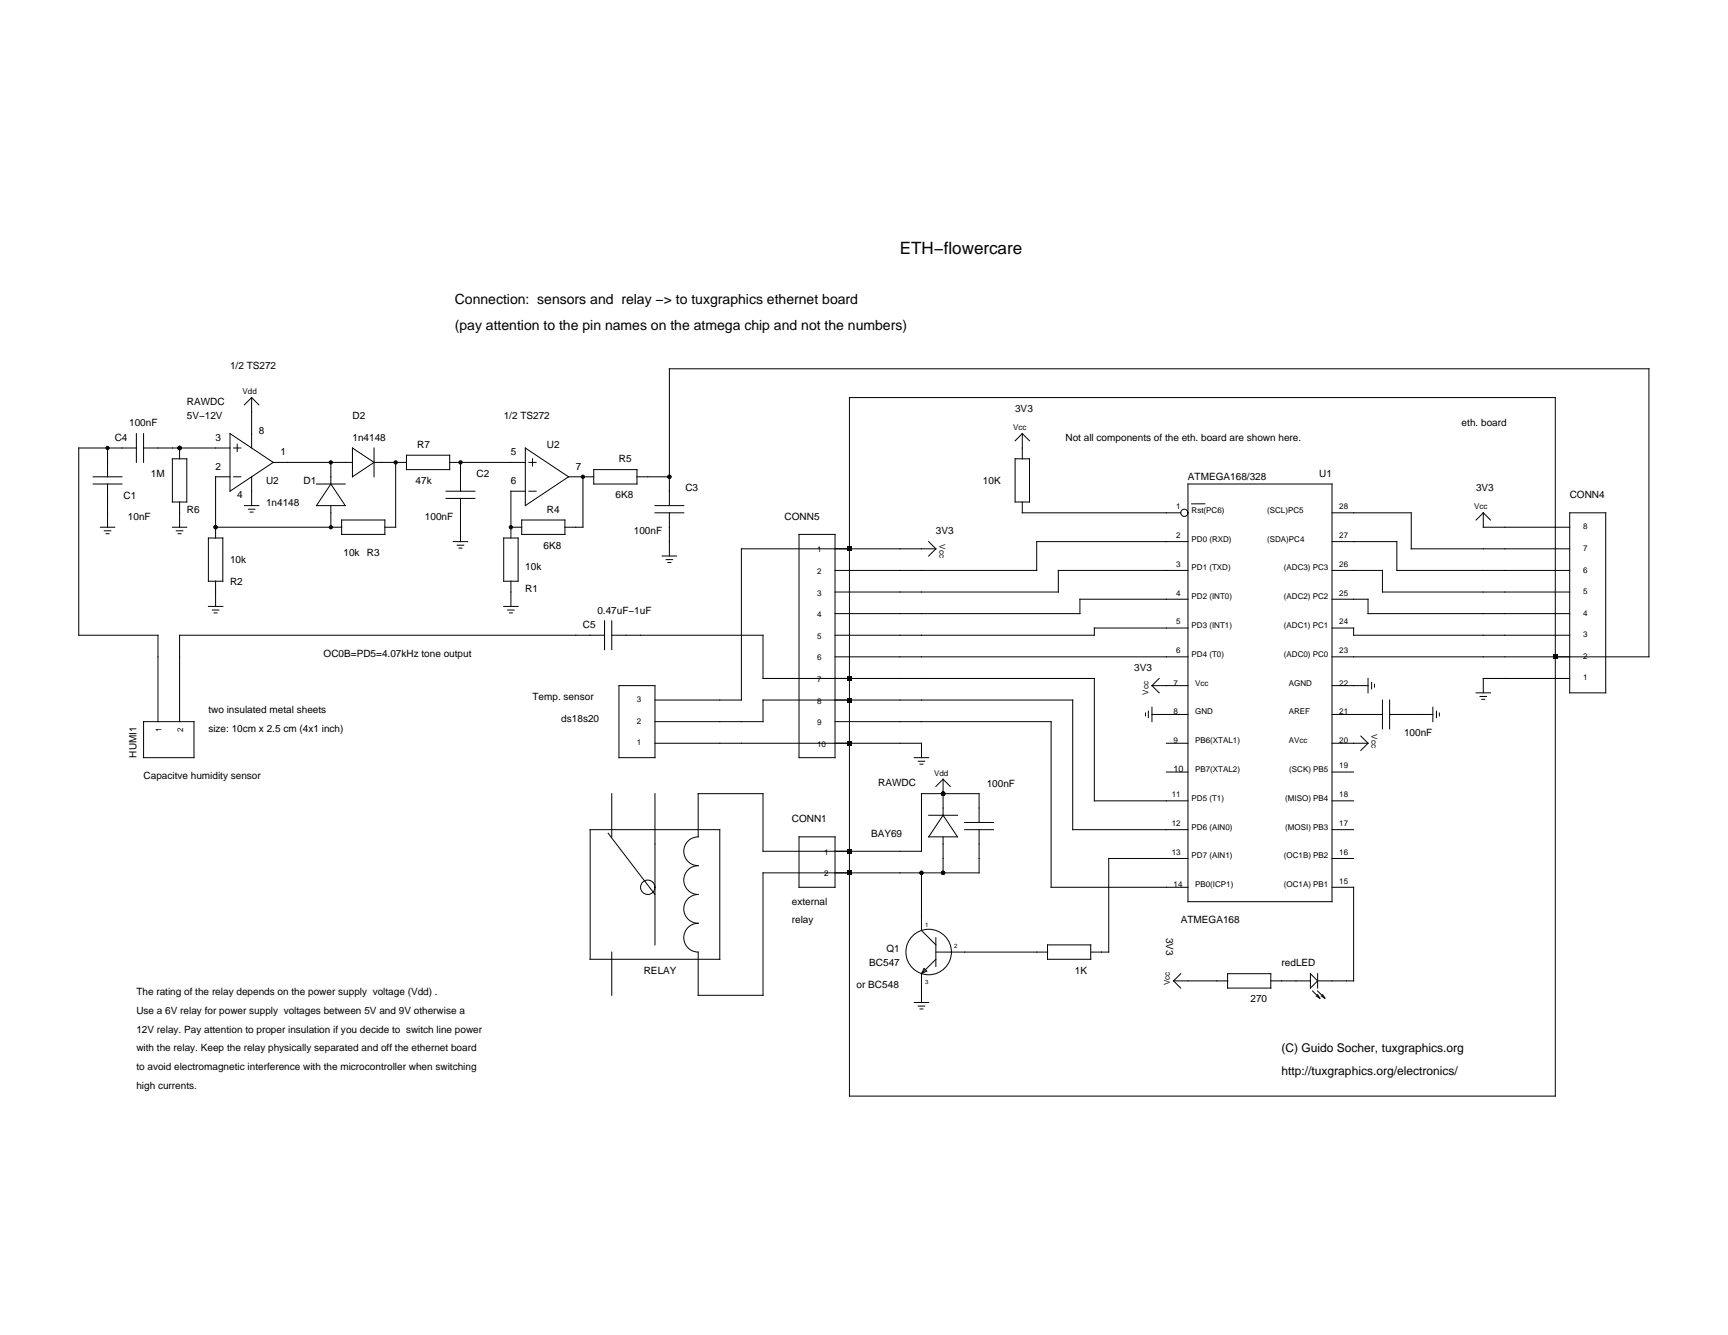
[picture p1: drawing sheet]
<svg xmlns="http://www.w3.org/2000/svg" width="279mm" height="216mm" viewBox="0 0 279 216" stroke-linecap="round" stroke-linejoin="round" font-family="sans-serif">
<g fill="none" stroke="#000" stroke-width=".16">
<path d="M15.1 78.3h4.6M15.1 77.1h4.6M17.4 72.5v4.6M17.4 78.3v7M22 72.5h-9.3v30.2h12.8v14M22 70.1v4.7M23.2 70.1v4.7M23.2 72.5h14M27.9 74.2h2.3v7h-2.3zM29 72.5v1.7M37.2 70.1l7 4.7-7 4.6zM37.2 77.1h-2.3v9.9"/>
<path d="M37.8 77.1h1.1M37.8 72.5h1.1M38.4 71.8v1.2M40.7 64.3v8.2M40.7 77.1v4.7M40.7 64.3l-1.2 1.2M40.7 64.3l1.1 1.2M44.2 74.8h12.8M51.2 78.3h4.6M53.5 78.3l2.3 3.5h-4.6zM53.5 74.8v3.5M57 72.5l3.5 2.3-3.5 2.3z"/>
<path d="M60.5 74.8h5.2M60.5 72.5v4.6M64 74.8v10.5h-1.8M65.7 73.6h7v2.3h-7zM72.1 79.4h4.7M72.7 74.8h12.2M74.5 74.8v4.6M84.9 79.4h-2.3v7.6M84.9 72.5l7 4.6-7 4.7zM85.5 74.8h1.2M85.5 79.4h1.2M86.1 74.2v1.2"/>
<path d="M91.9 77.1h4.1M94.3 77.1v8.2h-3M96 75.9h7v2.4h-7zM103 77.1h5.2M137.3 64.3h114.2v113h-114.2zM164.1 74.2h2.4v7h-2.4zM165.3 70.1v4.1M165.3 70.1l-1.2 1.2M165.3 70.1l1.2 1.2M192.1 78.3h23.3v67.5h-23.3zM16.2 85.3h2.4M16.9 85.8h1"/>
<path d="M17.2 86.3h.4M27.9 85.3h2.3M28.5 85.8h1.1M28.8 86.3h.5M29 81.2v4.1M33.7 87h2.3v7h-2.3zM33.7 98.1h2.3M34.3 98.7h1.1M34.6 99.1h.5M34.9 85.3h20.3M34.9 94v4.1M39.5 81.8h2.3"/>
<path d="M40.2 82.4h1M40.5 82.8h.4M53.5 81.8v3.5M55.2 84.1h7v2.3h-7zM72.1 80.6h4.7M73.3 87.6h2.3M73.9 88.2h1.1M74.2 88.6h.5M74.5 80.6v7M81.4 87h2.4v7h-2.4zM81.4 98.1h2.4M82.1 98.7h1"/>
<path d="M82.4 99.1h.4M82.6 85.3h1.8M82.6 94v4.1M84.4 84.1h6.9v2.3h-6.9zM105.9 82.9h4.7M105.9 81.8h4.7M107.1 89.9h2.3M107.7 90.5h1.1M108 91h.5M108.2 81.8v-22.2h158.4v46.6h-51.2M108.2 82.9v7M129.2 86.4h5.8v36.1h-5.8z"/>
<path d="M150.2 87.6l1.1 1.2M151.3 88.8h-31.4v24.4h-14M151.3 88.8l-1.1 1.1M165.3 81.2v1.7h25.6M192.1 96.9h-17.5v2.3h-39.6M192.1 87.6h-24.5v4.7h-32.6M192.1 92.3h-21v3.4h-36.1M194.8 81.5h-2.1M215.4 82.9h12.8v5.9h25.6M215.4 96.9h5.8v2.3h32.6M215.4 92.3h8.1v3.4h30.3M215.4 87.6h10.5v4.7h27.9"/>
<path d="M239.8 82.9v2.4h14M239.8 82.9l-1.1 1.2M239.8 82.9l1.2 1.2M253.8 82.9h5.8v29.1h-5.8zM23.2 116.7h8.2v5.8h-8.2zM97.7 102.7h-68.7v14M97.7 100.4v4.7M98.9 102.7h24.5v7h53.5v19.8h15.2M98.9 100.4v4.7M100.1 110.9h5.8v11.6h-5.8zM105.9 116.7h17.5v-3.5h50v21h18.7M135 106.2h57.1"/>
<path d="M135 116.7h35v26.8h22.1M185.2 115.3v.5M185.7 115v1.1M186.3 110.9h5.8M186.3 115.5h5.8M186.3 114.4v2.3M186.3 110.9l1.1 1.1M187.4 109.7l-1.1 1.2M192.1 101.6h-15.2v1.1h-41.9M215.4 101.6h3.5v1.1h34.9M215.4 110.9h5.8M215.4 115.5h8.1"/>
<path d="M220 119l1.2 1.2M221.2 109.7v2.3M221.8 110.4v1M222.2 110.7v.4M223.5 113.2v4.7M224.7 115.5h7M224.7 113.2v4.7M231.7 114.4v2.3M232.3 115v1.1M232.7 115.3v.5M238.7 112h2.3M239.3 112.6h1.1"/>
<path d="M239.6 113.1h.5M253.8 109.7h-14v2.3M95.4 134.2h21v20.9h-21zM98.3 134.8l7.6 9.9M98.9 128.4v6.9M105.9 120.2h43.1v2.3M105.9 128.4v24.4M129.2 135.3h5.8v8.2h-5.8zM147.8 122.5h2.4M148.5 123.1h1M148.8 123.6h.4M150.2 131.8h4.6"/>
<path d="M152.5 131.8l2.3 3.5h-4.6zM152.5 126v5.8M152.5 135.3v5.9M152.5 126l-1.2 1.2M152.5 126l1.1 1.2M156 134.2h4.6M156 133h4.6M158.3 133v-4.6h-9.3v9.3h-25.6v-9.3h-10.5v6.9a2.33 2.33 0 0 0-2.3 2.4 2.33 2.33 0 0 0 2.3 2.3 2.33 2.33 0 0 0-2.3 2.3 2.33 2.33 0 0 0 2.3 2.4 2.33 2.33 0 0 0-2.3 2.3 2.33 2.33 0 0 0 2.3 2.3 2.33 2.33 0 0 0-2.3 2.3 2.33 2.33 0 0 0 2.3 2.4v7h10.5v-19.8h34.9v-7M188.6 124.9h3.5M188.6 120.2h3.5M192.1 138.8h-12.8v15.2h-2.9M215.4 138.8h3.5"/>
<path d="M215.4 134.2h3.5M215.4 129.5h3.5M215.4 124.9h3.5M215.4 120.2h5.8M221.2 120.2l-1.2 1.2M98.9 154v7M149 141.2v9.3l2.3 2.3M149 157.5v4.6M149.4 156.6l.4 .4-.8 .5zM151.3 154h18.1M151.3 155.1l-2.3 2.4M151.3 151.6v4.7"/>
<path d="M169.4 152.8h7v2.3h-7zM189.8 158.6h8.7M189.8 158.6l1.1 1.2M190.9 157.5l-1.1 1.1M198.5 157.5h7v2.3h-7zM205.5 158.6h6.4M211.9 157.5l1.1 1.1-1.1 1.2zM213 157.5v2.3M215.4 143.5h3.5v15.1h-5.9M147.8 162.1h2.4M148.5 162.7h1M148.8 163.2h.4"/>
<path d="M212.2 160.3l1.2 1.1M212.8 161.1l.6 .3M213 160.8l.4 .6M213 160.3l1.2 1.1M213.6 161.1l.6 .3M213.9 160.8l.3 .6"/>
<circle cx="191.5" cy="82.9" r=".58"/>
<circle cx="104.7" cy="143.5" r="1.16"/>
<circle cx="150.2" cy="154" r="3.7"/>
</g>
<g fill="#000">
<path d="M137 88.4h.7v.7h-.7zM137 119.9h.7v.7h-.7zM137 112.9h.7v.7h-.7zM137 109.4h.7v.7h-.7zM251.1 105.9h.7v.7h-.7zM137 137.3h.7v.7h-.7zM137 140.8h.7v.7h-.7z"/>
<circle cx="17.4" cy="72.5" r=".35"/>
<circle cx="29" cy="72.5" r=".35"/>
<circle cx="53.5" cy="74.8" r=".35"/>
<circle cx="64" cy="74.8" r=".35"/>
<circle cx="74.5" cy="74.8" r=".35"/>
<circle cx="94.3" cy="77.1" r=".35"/>
<circle cx="108.2" cy="77.1" r=".35"/>
<circle cx="34.9" cy="85.3" r=".35"/>
<circle cx="53.5" cy="85.3" r=".35"/>
<circle cx="82.6" cy="85.3" r=".35"/>
<circle cx="152.5" cy="128.4" r=".35"/>
<circle cx="149" cy="141.2" r=".35"/>
<circle cx="152.5" cy="141.2" r=".35"/>
</g>
<text font-size="2.7" x="145.5" y="41">ETH−flowercare</text>
<g font-size="2.3">
<text x="73.5" y="49.2">Connection: sensors and relay −&gt; to tuxgraphics ethernet board</text>
<text x="73.5" y="53.4">(pay attention to the pin names on the atmega chip and not the numbers)</text>
</g>
<g font-size="1.9">
<text x="207.2" y="170.1">(C) Guido Socher, tuxgraphics.org</text>
<text x="207.2" y="173.8">http://tuxgraphics.org/electronics/</text>
</g>
<g font-size="1.6">
<text x="37.2" y="59.6">1/2 TS272</text>
<text x="30.2" y="65.5">RAWDC</text>
<text x="18.6" y="71.3">C4</text>
<text x="20.9" y="69">100nF</text>
<text x="30.2" y="67.8">5V−12V</text>
<text x="34.9" y="71.3">3</text>
<text x="41.8" y="70.1">8</text>
<text x="57" y="67.8">D2</text>
<text x="57" y="71.3">1n4148</text>
<text x="81.4" y="67.8">1/2 TS272</text>
<text x="164.1" y="66.6">3V3</text>
<text x="172.3" y="71.3">Not all components of the eth. board are shown here.</text>
<text x="236.3" y="69">eth. board</text>
<text x="24.4" y="77.1">1M</text>
<text x="34.9" y="75.9">2</text>
<text x="45.3" y="73.6">1</text>
<text x="67.5" y="72.5">R7</text>
<text x="77" y="77.1">C2</text>
<text x="82.6" y="73.6">5</text>
<text x="88.4" y="72.5">U2</text>
<text x="93.1" y="75.9">7</text>
<text x="100.1" y="74.8">R5</text>
<text x="192.1" y="77.7">ATMEGA168/328</text>
<text x="213.3" y="77.1">U1</text>
<text x="20" y="80.6">C1</text>
<text x="30.2" y="82.9">R6</text>
<text x="38.4" y="80.6">4</text>
<text x="43" y="78.3">U2</text>
<text x="43" y="81.8">1n4148</text>
<text x="49.1" y="78.3">D1</text>
<text x="67.2" y="78.3">47k</text>
<text x="82.6" y="78.3">6</text>
<text x="88.4" y="82.9">R4</text>
<text x="99.5" y="80.6">6K8</text>
<text x="110.8" y="79.5">C3</text>
<text x="158.9" y="78.3">10K</text>
<text x="238.7" y="79.4">3V3</text>
<text x="253.8" y="80.6">CONN4</text>
<text x="20.7" y="84.1">10nF</text>
<text x="55.5" y="89.9">10k</text>
<text x="59.3" y="89.9">R3</text>
<text x="68.7" y="84.1">100nF</text>
<text x="87.9" y="88.8">6K8</text>
<text x="102.5" y="86.4">100nF</text>
<text x="126.9" y="84.1">CONN5</text>
<text x="151.3" y="86.4">3V3</text>
<text x="37.2" y="91.1">10k</text>
<text x="37.2" y="94.6">R2</text>
<text x="84.9" y="92.3">10k</text>
<text x="84.9" y="95.7">R1</text>
<text x="94.3" y="101.6">C5</text>
<text x="96.6" y="99.2">0.47uF−1uF</text>
<text x="52.3" y="106.2">OC0B=PD5=4.07kHz tone output</text>
<text x="86.1" y="113.2">Temp. sensor</text>
<text x="183.4" y="108.6">3V3</text>
<text x="33.7" y="115.3">two insulated metal sheets</text>
<text x="33.7" y="118.3">size: 10cm x 2.5 cm (4x1 inch)</text>
<text x="90.8" y="116.7">ds18s20</text>
<text x="227" y="119">100nF</text>
<text x="22" y="122.5" transform="rotate(-90 22 122.5)">HUMI1</text>
<text x="23.2" y="126">Capacitve humidity sensor</text>
<text x="142" y="127.2">RAWDC</text>
<text x="159.5" y="127.2">100nF</text>
<text x="128" y="133">CONN1</text>
<text x="140.8" y="135.3">BAY69</text>
<text x="128" y="146.3">external</text>
<text x="128" y="149.3">relay</text>
<text x="190.9" y="149.3">ATMEGA168</text>
<text x="143.3" y="154">Q1</text>
<text x="188.6" y="151.6" transform="rotate(90 188.6 151.6)">3V3</text>
<text x="22.1" y="161">The rating of the relay depends on the power supply voltage (Vdd) .</text>
<text x="104.1" y="157.5">RELAY</text>
<text x="138.5" y="159.8">or BC548</text>
<text x="140.6" y="156.3">BC547</text>
<text x="173.8" y="157.5">1K</text>
<text x="207.2" y="156.3">redLED</text>
<text x="22.1" y="164">Use a 6V relay for power supply voltages between 5V and 9V otherwise a</text>
<text x="22.1" y="167">12V relay. Pay attention to proper insulation if you decide to switch line power</text>
<text x="202.2" y="162.1">270</text>
<text x="22.1" y="170">with the relay. Keep the relay physically separated and off the ethernet board</text>
<text x="22.1" y="173.1">to avoid electromagnetic interference with the microcontroller when switching</text>
<text x="22.1" y="176.1">high currents.</text>
</g>
<text font-size="1.5" x="189.8" y="124.9">10</text>
<g font-size="1.3">
<text x="39.2" y="63.7">Vdd</text>
<text x="163.8" y="69.5">Vcc</text>
<text x="190.2" y="82.4">1</text>
<text x="192.7" y="82.9">Rst(PC6)</text>
<text x="204.9" y="82.9">(SCL)PC5</text>
<text x="216.5" y="82.4">28</text>
<text x="238.4" y="82.4">Vcc</text>
<text x="132.1" y="89.3">1</text>
<text x="151.9" y="88.1" transform="rotate(90 151.9 88.1)">Vcc</text>
<text x="190.2" y="87">2</text>
<text x="192.7" y="87.6">PD0 (RXD)</text>
<text x="204.9" y="87.6">(SDA)PC4</text>
<text x="216.5" y="87">27</text>
<text x="256" y="85.6">8</text>
<text x="256" y="89.1">7</text>
<text x="132.1" y="92.8">2</text>
<text x="190.2" y="91.7">3</text>
<text x="192.7" y="92.3">PD1 (TXD)</text>
<text x="207.6" y="92.3">(ADC3) PC3</text>
<text x="216.5" y="91.7">26</text>
<text x="256" y="92.6">6</text>
<text x="132.1" y="99.8">4</text>
<text x="132.1" y="96.3">3</text>
<text x="190.2" y="101">5</text>
<text x="190.2" y="96.3">4</text>
<text x="192.7" y="101.6">PD3 (INT1)</text>
<text x="192.7" y="96.9">PD2 (INT0)</text>
<text x="207.6" y="96.9">(ADC2) PC2</text>
<text x="207.6" y="101.6">(ADC1) PC1</text>
<text x="216.5" y="96.3">25</text>
<text x="216.5" y="101">24</text>
<text x="256" y="99.6">4</text>
<text x="256" y="96.1">5</text>
<text x="132.1" y="106.8">6</text>
<text x="132.1" y="103.3">5</text>
<text x="190.2" y="105.6">6</text>
<text x="192.7" y="106.2">PD4 (T0)</text>
<text x="207.6" y="106.2">(ADC0) PC0</text>
<text x="216.5" y="105.6">23</text>
<text x="256" y="106.5">2</text>
<text x="256" y="103.1">3</text>
<text x="103" y="113.5">3</text>
<text x="132.1" y="113.8">8</text>
<text x="132.1" y="110.3">7</text>
<text x="185.7" y="112.3" transform="rotate(-90 185.7 112.3)">Vcc</text>
<text x="189.8" y="110.9">7</text>
<text x="193.2" y="110.9">Vcc</text>
<text x="208.4" y="110.9">AGND</text>
<text x="216.5" y="110.9">22</text>
<text x="256" y="110">1</text>
<text x="26.1" y="118.5" transform="rotate(-90 26.1 118.5)">1</text>
<text x="29.6" y="118.5" transform="rotate(-90 29.6 118.5)">2</text>
<text x="103" y="117">2</text>
<text x="132.1" y="117.3">9</text>
<text x="189.8" y="115.5">8</text>
<text x="193.2" y="115.5">GND</text>
<text x="208.4" y="115.5">AREF</text>
<text x="216.5" y="115.5">21</text>
<text x="221.8" y="118.7" transform="rotate(90 221.8 118.7)">Vcc</text>
<text x="103" y="120.5">1</text>
<text x="132.1" y="120.8">10</text>
<text x="151" y="125.4">Vdd</text>
<text x="189.8" y="120.2">9</text>
<text x="193.2" y="120.2">PB6(XTAL1)</text>
<text x="193.2" y="124.9">PB7(XTAL2)</text>
<text x="208.4" y="120.2">AVcc</text>
<text x="208.5" y="124.9">(SCK) PB5</text>
<text x="216.5" y="124.3">19</text>
<text x="216.5" y="120.2">20</text>
<text x="189.5" y="128.9">11</text>
<text x="192.7" y="129.5">PD5 (T1)</text>
<text x="207.8" y="129.5">(MISO) PB4</text>
<text x="216.5" y="128.9">18</text>
<text x="189.5" y="133.6">12</text>
<text x="192.7" y="134.2">PD6 (AIN0)</text>
<text x="207.8" y="134.2">(MOSI) PB3</text>
<text x="216.5" y="133.6">17</text>
<text x="133.3" y="141.7">2</text>
<text x="133.3" y="138.3">1</text>
<text x="189.5" y="138.3">13</text>
<text x="189.8" y="143.5">14</text>
<text x="192.7" y="138.8">PD7 (AIN1)</text>
<text x="193.2" y="143.5">PB0(ICP1)</text>
<text x="207.6" y="138.8">(OC1B) PB2</text>
<text x="207.6" y="143.5">(OC1A) PB1</text>
<text x="216.5" y="138.3">16</text>
<text x="216.5" y="142.9">15</text>
<text x="189.2" y="159.3" transform="rotate(-90 189.2 159.3)">Vcc</text>
</g>
<g font-size="1">
<text x="149.6" y="149.9">1</text>
<text x="154.3" y="153.4">2</text>
<text x="149.6" y="159.2">3</text>
</g>
</svg>
